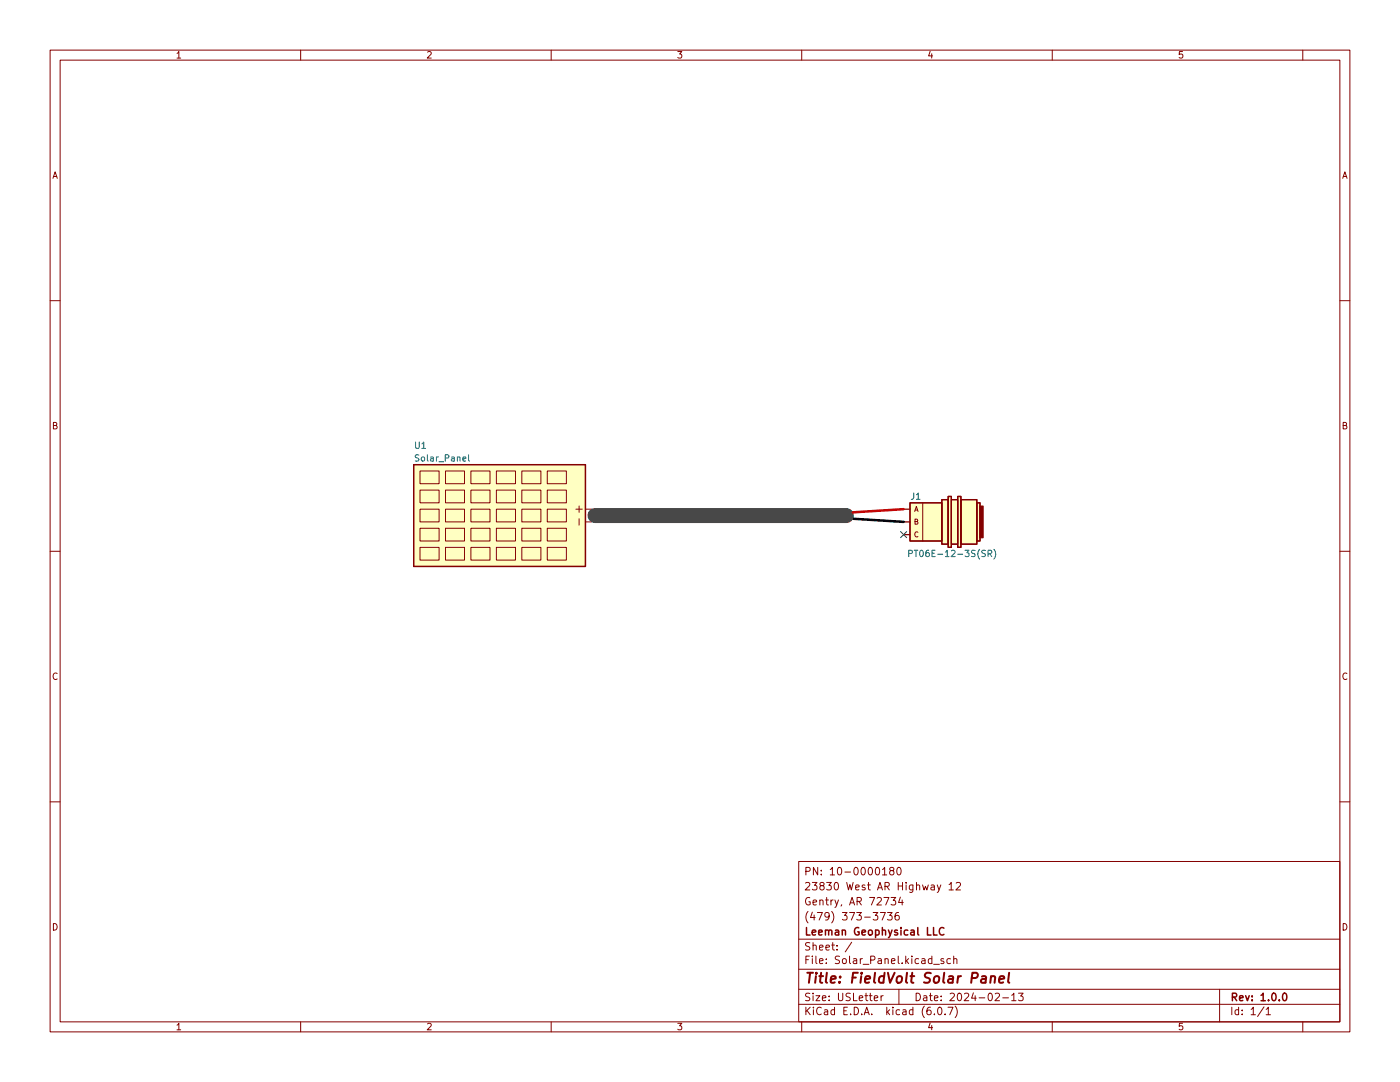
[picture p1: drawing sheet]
<svg xmlns="http://www.w3.org/2000/svg" width="279mm" height="216mm" viewBox="0 0 279 216" stroke-linecap="round" stroke-linejoin="round" font-family="sans-serif">
<g fill="none" stroke="#840000" stroke-width=".2">
<path d="M10 10h259.4v195.9h-259.4zM12 12h255.4v191.9h-255.4zM60 10v2M110 10v2M160 10v2M210 10v2M260 10v2M10 60h2M267.4 60h2M83.8 97.8h3.8v2.5h-3.8zM83.8 94h3.8v2.5h-3.8zM88.9 97.8h3.8v2.5h-3.8z"/>
<path d="M88.9 94h3.8v2.5h-3.8zM94 97.8h3.8v2.5h-3.8zM94 94h3.8v2.5h-3.8zM99.1 97.8h3.8v2.5h-3.8zM99.1 94h3.8v2.5h-3.8zM104.1 97.8h3.8v2.5h-3.8zM104.1 94h3.8v2.5h-3.8zM109.2 97.8h3.8v2.5h-3.8zM109.2 94h3.8v2.5h-3.8zM10 110h2M83.8 109.2h3.8v2.6h-3.8zM83.8 105.4h3.8v2.6h-3.8z"/>
<path d="M83.8 101.6h3.8v2.5h-3.8zM88.9 109.2h3.8v2.6h-3.8zM88.9 105.4h3.8v2.6h-3.8zM88.9 101.6h3.8v2.5h-3.8zM94 109.2h3.8v2.6h-3.8zM94 105.4h3.8v2.6h-3.8zM94 101.6h3.8v2.5h-3.8zM99.1 109.2h3.8v2.6h-3.8zM99.1 105.4h3.8v2.6h-3.8zM99.1 101.6h3.8v2.5h-3.8zM104.1 109.2h3.8v2.6h-3.8zM104.1 105.4h3.8v2.6h-3.8z"/>
<path d="M104.1 101.6h3.8v2.5h-3.8zM109.2 109.2h3.8v2.6h-3.8zM109.2 105.4h3.8v2.6h-3.8zM109.2 101.6h3.8v2.5h-3.8zM114.9 101.6h1.3M115.6 101v1.2M115.6 103.5v1.3M116.8 101.6h1.3M116.8 104.1h1.3M184.1 100.3v7.7M267.4 110h2M10 160h2"/>
<path d="M267.4 160h2M159.4 171.9h108v32h-108zM176.1 173.5l.4-.4v1.5M176.1 174.6h.9M177.8 179.1h1l-.5 .5 .4 .2v.6l-.2 .2-.7-.2M177.8 173.7l-.3-.3 .1-.2 .2-.1 .5 .1 .1 .2-.1 .2-.6 .2-.2 .2 .1 .4 .2 .2 .5-.1 .1-.2-.1-.4-.2-.2M179.1 173.2l.2-.1a.8 .8 0 0 1 .6 .7 .8 .8 0 0 1-.6 .8l-.2-.2-.1-.4zM179.7 179l-.4 1.1h1M180 179.6v1M187 176.6l.4 1M187.8 176.6l-.5 1.3-.3 .2M189.4 176.5l.4-.4v1.5"/>
<path d="M189.4 177.6h.9M190.8 176.2l.6-.1 .3 .4-.9 1.1h.9M159.4 197.4h108M159.4 193.4h108M159.4 187.4h108M170 188l-1.3 1.9M174.5 199.2l.7-.2-.1-.3h-.4l-.2 .2v.7h.6M175.7 182.1h1l-.7 1.5M175.8 198.7v1M176.3 198.7l-.5 .3M177.1 182.1h.9l-.5 .5 .5 .2v.6l-.2 .2-.7-.2M179.3 182.1l-.4 .1a1.01 1.01 0 0 0 0 1.4l.5-.2 .1-.5-.3-.3h-.3l-.3 .3"/>
<path d="M179.4 197.4v3M186.3 192.4h1.2M188.3 191.4l-.3-.1-.2 .2v.2l.5 .2v.3h-.5M189.7 191.4l-.4-.1-.3 .3 .1 .6h.6M190.3 191.4l.2-.1 .4 .1 .1 .9M190.3 190.8v1.5M198.6 198.3l.6-.1 .3 .4-1 1.1h1M200.1 199.1h1.2M201.9 198.6l.4-.4v1.5M201.9 199.7h.9M203.3 198.2h.9l-.5 .5 .4 .2v.6l-.2 .2-.6-.2M243.4 197.4v6.5"/>
<path d="M60 203.9v2M110 203.9v2M159.4 200.4h108M160 203.9v2M186.5 202.3v.2M187.3 201h.2a.8 .8 0 0 1 .5 .7 .8 .8 0 0 1-.5 .8 1 1 0 0 1-.2-1.5zM188.6 202.3v.2M189.2 201h1l-.7 1.5M190.6 200.8a1.72 1.72 0 0 1 0 2.2M210 203.9v2M252.3 200.9l-1.3 1.9M252.7 201.4l.4-.4v1.5"/>
<path d="M252.7 202.5h.8M260 203.9v2"/>
</g>
<path d="M186.3 185.1v1.5h.7M188.4 185.2a.71 .71 0 0 0-1 .5 .71 .71 0 0 0 .7 .9l.3-.2M256.2 198.2h.1a.8 .8 0 0 1 .5 .7 .8 .8 0 0 1-.5 .8 1 1 0 0 1-.1-1.5z" fill="none" stroke="#840000" stroke-width=".3"/>
<path d="M196 194.9h.7v1.2M196.8 195.2l-.7 .1a.4 .4 0 0 0-.3 .4 .4 .4 0 0 0 .2 .4l.7-.1M197.8 195a.49 .49 0 0 1 .8 .1l-.1 1M197.8 194.8l-.2 1.3M199.4 195.4l1-.2v-.3h-.8l-.2 .9 .2 .3 .6-.1M201.4 194.1l-.2 1.7 .2 .3" fill="none" stroke="#840000" stroke-width=".4"/>
<g fill="#ffffc2" stroke="#ffffc2" stroke-width=".2">
<path d="M82.5 92.7h34.3v20.3h-34.3z"/>
<path d="M194.9 100.3h.7v7.7h-.7z"/>
<path d="M191.8 99.7h3.1v8.9h-3.1z"/>
<path d="M189.9 99.7h1.2v8.9h-1.2z"/>
<path d="M188 99.7h1.2v8.9h-1.2z"/>
<path d="M181.6 100.3h6.4v7.7h-6.4z"/>
<path d="M191.1 99.1h.7v10.1h-.7z"/>
<path d="M189.2 99.1h.7v10.1h-.7z"/>
</g>
<path d="M82.5 92.7h34.3v20.3h-34.3zM188 99.7h1.2v8.9h-1.2zM189.2 99.1h.7v10.1h-.7zM189.9 99.7h1.2v8.9h-1.2zM191.1 99.1h.7v10.1h-.7zM191.8 99.7h3.1v8.9h-3.1zM180.3 106.7h1.3M180.3 104.1h1.3M180.3 101.6h1.3M181.6 100.3h6.4v7.7h-6.4zM194.9 100.3h.7v7.7h-.7z" fill="none" stroke="#840000" stroke-width=".25"/>
<path d="M93.5 90.7v1.1l.2 .2M181.4 110.5l.6-.1v-.5l-.6-.1v1.3M197.2 110.5l.6-.1 .1-.5-.7-.1v1.3M197.5 110.5l.4 .6M198.4 109.6a1.46 1.46 0 0 1 0 1.9" fill="none" stroke="#006464" stroke-width=".2"/>
<path d="M195.6 101h.6v6.3h-.6z" fill="#840000" stroke="#840000" stroke-width=".2"/>
<path d="M170.2 103.5l10.1 .6" fill="none" stroke="#000" stroke-width=".5"/>
<path d="M118.7 102.9h50.2" fill="none" stroke="#484848" stroke-width="3"/>
<path d="M180.3 101.6l-10.1 .6" fill="none" stroke="#c20000" stroke-width=".5"/>
<path d="M179.7 106.1l1.2 1.2M180.9 106.1l-1.2 1.2" fill="none" stroke="#000084" stroke-width=".2"/>
<text font-size="2.8" fill="#840000" x="160.4" y="196.2">Title: FieldVolt Solar Panel</text>
<g font-size="2.1" fill="#840000">
<text x="160.4" y="177.6">23830 West AR Highway 12</text>
<text x="160.4" y="174.6">PN: 10-0000180</text>
<text x="160.4" y="183.6">(479) 373-3736</text>
<text x="160.4" y="180.6">Gentry, AR 72734</text>
<text x="160.4" y="189.7">Sheet: /</text>
<text x="160.4" y="186.7">Leeman Geophysical LLC</text>
<text x="160.4" y="192.4">File: Solar_Panel.kicad_sch</text>
<text x="160.4" y="202.5">KiCad E.D.A. kicad (6.0.7)</text>
<text x="160.4" y="199.7">Size: USLetter</text>
<text x="182.4" y="199.7">Date: 2024-02-13</text>
<text x="245.4" y="199.7">Rev: 1.0.0</text>
<text x="245.4" y="202.5">Id: 1/1</text>
</g>
<g font-size="1.8" fill="#840000">
<text x="35" y="11.6">1</text>
<text x="85" y="11.6">2</text>
<text x="135" y="11.6">3</text>
<text x="185" y="11.6">4</text>
<text x="235" y="11.6">5</text>
<text x="10.3" y="35.6">A</text>
<text x="267.7" y="35.6">A</text>
<text x="10.3" y="85.7">B</text>
<text x="267.7" y="85.7">B</text>
<text x="10.3" y="135.6">C</text>
<text x="267.7" y="135.6">C</text>
<text x="10.3" y="185.7">D</text>
<text x="267.7" y="185.7">D</text>
<text x="35" y="205.6">1</text>
<text x="85" y="205.6">2</text>
<text x="135" y="205.6">3</text>
<text x="185" y="205.6">4</text>
<text x="235" y="205.6">5</text>
</g>
<g font-size="1.8" fill="#006464">
<text x="82.8" y="89.5">U1</text>
<text x="83.2" y="92.1">Solar_Panel</text>
<text x="181.8" y="99.7">J1</text>
<text x="182.9" y="111.1">PT06E-12-3S(SR)</text>
</g>
<g font-size="1.4" fill="#840000">
<text x="182.4" y="102.1">A</text>
<text x="182.4" y="104.6">B</text>
<text x="182.4" y="107.2">C</text>
</g>
</svg>
